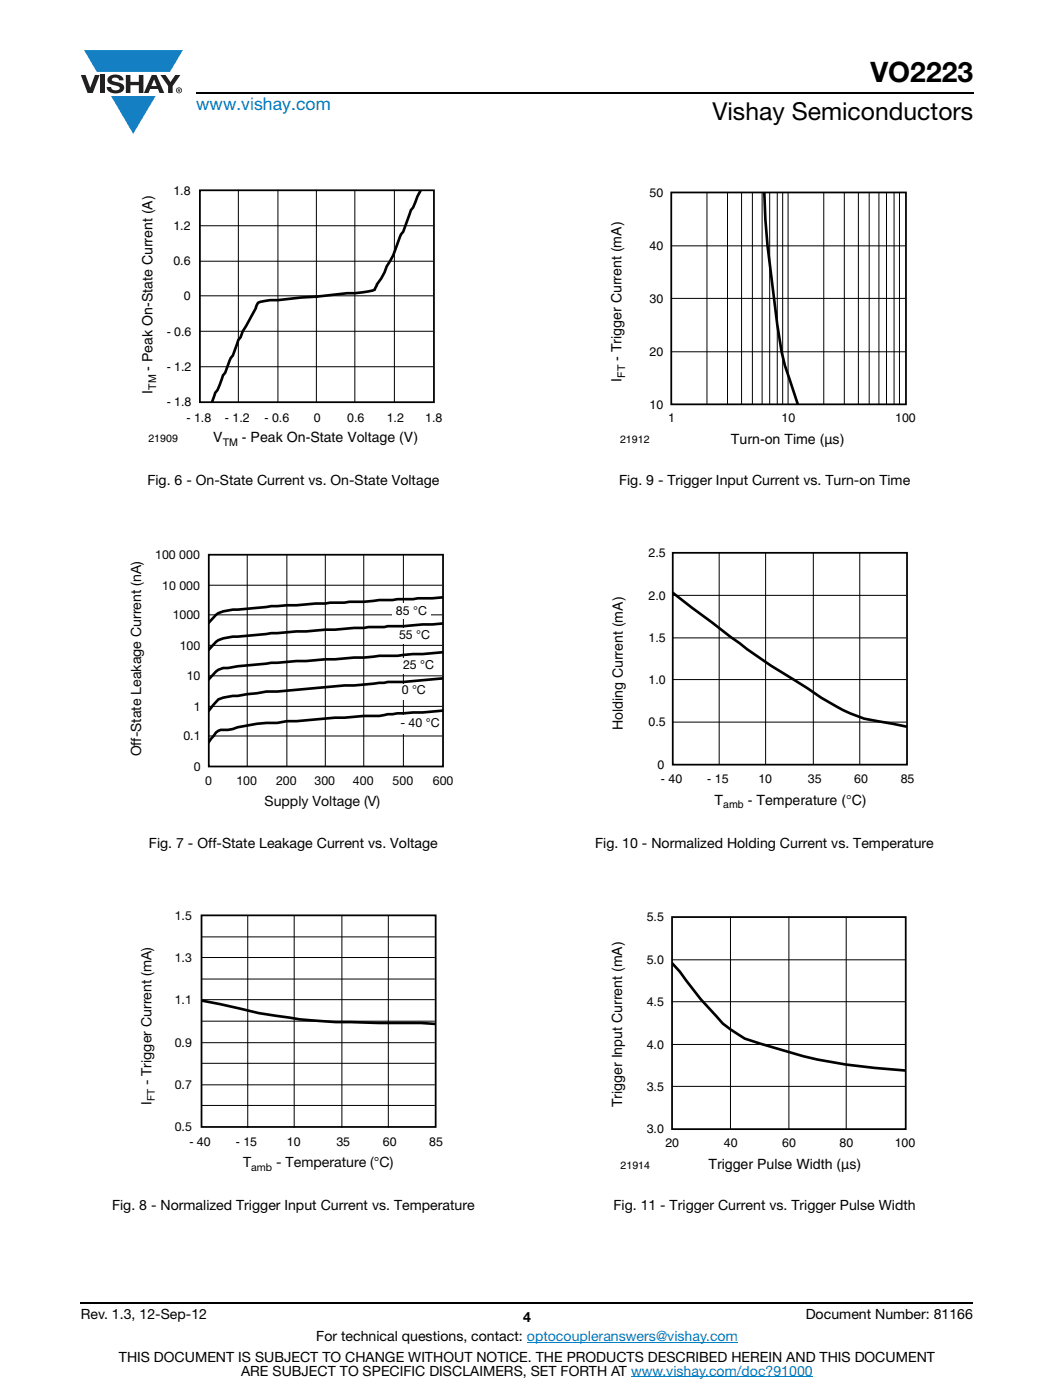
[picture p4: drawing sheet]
<svg xmlns="http://www.w3.org/2000/svg" width="210mm" height="279mm" viewBox="0 0 210 279" stroke-linecap="round" stroke-linejoin="round" font-family="sans-serif">
<g fill="#147fc3">
<path d="M16.8 10h19.7l-2.6 4.3h-1.1h-13.5z"/>
<path d="M22.2 19.2h8.9l-4.5 7.5z"/>
</g>
<g fill="#231f20">
<path d="M16.1 15h1l.9 2.5 .9-2.5h1l-1.4 3.6h-1z"/>
<path d="M20 15h.9v3.6h-.9z"/>
<path d="M21.8 15.3a2.1 2.1 0 0 1 2.7 .3l.1 .4h-.8a.79 .79 0 0 0-.7-.5 .79 .79 0 0 0-.8 .4l.2 .3 1 .2a1.08 1.08 0 0 1 1.3 1 1.08 1.08 0 0 1-1.1 1.2 1.73 1.73 0 0 1-2.4-1.2h.9a.96 .96 0 0 0 .8 .6 .96 .96 0 0 0 .9-.4 1.31 1.31 0 0 0-1.2-.6 1.03 1.03 0 0 1-1.1-.6 1.03 1.03 0 0 1 .2-1.1z"/>
<path d="M25.1 15h.9v1.3h1.7v-1.3h.9v3.6h-.9v-1.6h-1.7v1.6h-.9z"/>
<path d="M32 15h1l1 1.4 1-1.4h1l-1.6 2.2v1.4h-.9v-1.4z"/>
<path d="M30.7 15.9l.6 1.3h-1.1zM30.3 15l-1.6 3.6h.9l.4-.8h1.5l.3 .8h1l-1.6-3.6z"/>
<path d="M35.3 18a.46 .46 0 0 1 .9 0 .46 .46 0 0 1-.9 0zM35.1 18a.6 .6 0 0 0 1.2 0 .6 .6 0 0 0-1.2 0z"/>
<path d="M35.6 17.8h.2v.2h-.2zM35.5 17.7v.7h.1v-.3l.4 .3-.2-.3 .2-.2-.1-.2z"/>
</g>
<path d="M39.1 18.6h155M16.1 260h178" fill="none" stroke="#000" stroke-width=".36"/>
<path d="M105.1 267.9h42.1M125.9 274.8h36.3" fill="none" stroke="#007ec4" stroke-width=".2"/>
<path d="M28 36.7h60.2v52.9h-60.2z" fill="#fff"/>
<path d="M47.5 38v42.3M55.4 38v42.3M63.1 38v42.3M70.8 38v42.3M78.7 38v42.3M39.9 59h46.4M39.9 52.1h46.4M39.9 45.1h46.4M39.9 73.2h46.4M39.9 66.1h46.4" fill="none" stroke="#000" stroke-width=".2"/>
<path d="M83.9 38l-.6 1.2-.9 2.2-.4 .5-1.6 4.4a8.7 8.7 0 0 0-1.5 3.4l-.4 1.2-1.4 2.3a15.3 15.3 0 0 1-1.9 3.8l-.5 .8-2.4 .5-3.1 .2-13.8 1.4a10.5 10.5 0 0 0-3.9 .5l-.4 1.1-2.7 4.6-.4 1.2-.5 .5-1 3.1a8.7 8.7 0 0 0-1.6 3.5l-.4 .5a10.5 10.5 0 0 1-1.6 3.5l-.6 1.9" fill="none" stroke="#000" stroke-width=".53"/>
<path d="M39.9 38h46.7v42.3h-46.7z" fill="none" stroke="#000" stroke-width=".35"/>
<path d="M25.8 109.5h64.7v52h-64.7z" fill="#fff"/>
<path d="M41.6 116.8h46.5M49.3 110.7v42.3M57.2 110.7v42.3M64.9 110.7v42.3M72.6 110.7v42.3M80.5 110.7v42.3M41.6 134.9h46.5M41.6 128.8h46.5M41.6 122.7h46.5M41.6 146.9h46.5M41.6 141h46.5" fill="none" stroke="#000" stroke-width=".2"/>
<path d="M88.1 119.2l-1.9 .2h-2.9l-.9 .2h-3.1l-1 .2a26 26 0 0 0-5.7 .3l-6.7 .2-6.8 .5-5 .2-8.6 .8a4.2 4.2 0 0 0-2.9 1.4l-1 1.1M88.1 135.4l-3.8 .4a38.5 38.5 0 0 1-6.9 .3l-6.8 .7h-1.9l-13.4 1.2h-2.1l-7.7 1.1a3.6 3.6 0 0 0-2.9 1.5l-1 1.2M88.1 130.2l-3.8 .3h-1.9a30.3 30.3 0 0 1-6.7 .4l-3.1 .3h-2l-9.5 .7a111.2 111.2 0 0 0-15.6 1.4 2.95 2.95 0 0 0-2.9 1.2l-1 1.1M88.1 124.4l-3.8 .2a38.5 38.5 0 0 1-6.9 .4l-.8 .1h-3.1l-.9 .2a423.6 423.6 0 0 0-27.1 1.9 4.6 4.6 0 0 0-3.9 2.5M88.1 141.8l-3.8 .4-6.9 .3a11.9 11.9 0 0 1-4.8 .4l-13.5 1h-1.9l-1.9 .4a36.6 36.6 0 0 0-9.8 1.4h-1.5l-.4 .1-.5 .4-1.5 1.9" fill="none" stroke="#000" stroke-width=".53"/>
<path d="M41.6 110.7h46.8v42.3h-46.8z" fill="none" stroke="#000" stroke-width=".35"/>
<g fill="#fff">
<path d="M78.8 142.8h9.4v3.6h-9.4z"/>
<path d="M78.3 120.4h7.6v3h-7.6z"/>
<path d="M78.9 125.5h7.6v3h-7.6z"/>
<path d="M79.7 131.4h7.6v3h-7.6z"/>
<path d="M79.4 136.5h7.6v3h-7.6z"/>
<path d="M27.9 181.5h60.5v52.7h-60.5z"/>
</g>
<g fill="none" stroke="#000" stroke-width=".2">
<path d="M40.2 199.5h46.4M40.2 195.4h46.4M40.2 191.1h46.4M40.2 187h46.4M49.4 182.7v42.3M58.7 182.7v42.3M68.2 182.7v42.3M77.5 182.7v42.3M40.2 216.5h46.4M40.2 212.2h46.4M40.2 208.1h46.4M40.2 203.8h46.4"/>
<path d="M40.2 220.6h46.4"/>
</g>
<path d="M40.2 199.7l3.7 .7a121.8 121.8 0 0 0 23.1 3.6l17 .2 2.6 .1" fill="none" stroke="#000" stroke-width=".53"/>
<path d="M40.2 182.7h46.7v42.2h-46.7z" fill="none" stroke="#000" stroke-width=".35"/>
<path d="M121.6 37.1h61.1v52.1h-61.1z" fill="#fff"/>
<g fill="none" stroke="#000" stroke-width=".2">
<path d="M141 38.4v42.3M145.1 38.4v42.3M147.9 38.4v42.3M150.1 38.4v42.3M152 38.4v42.3M153.5 38.4v42.3M155.1 38.4v42.3M156.1 38.4v42.3M157.2 38.4v42.3M164.3 38.4v42.3M168.4 38.4v42.3M171.2 38.4v42.3"/>
<path d="M173.4 38.4v42.3M175.3 38.4v42.3M176.8 38.4v42.3M178.4 38.4v42.3M179.4 38.4v42.3M133.9 59.6h46.6M133.9 49.1h46.6M133.9 70.2h46.6"/>
</g>
<path d="M152.5 38.4a171 171 0 0 0 1.9 21.2 109.6 109.6 0 0 0 2.2 13.3l2.6 7.8" fill="none" stroke="#000" stroke-width=".53"/>
<path d="M133.9 38.4h46.8v42.3h-46.8z" fill="none" stroke="#000" stroke-width=".35"/>
<path d="M121.8 109.1h60.6v52.9h-60.6z" fill="#fff"/>
<path d="M134.2 118.8h46.5M143.5 110.3v42.3M152.7 110.3v42.3M162.2 110.3v42.3M171.5 110.3v42.3M134.2 135.6h46.5M134.2 127.3h46.5M134.2 144.1h46.5" fill="none" stroke="#000" stroke-width=".2"/>
<path d="M134.2 118.3l7.8 5.9a156.2 156.2 0 0 0 19.1 13.2 43.4 43.4 0 0 0 11.3 6l8.3 1.6" fill="none" stroke="#000" stroke-width=".53"/>
<path d="M134.2 110.3h46.7v42.3h-46.7z" fill="none" stroke="#000" stroke-width=".35"/>
<path d="M121.7 181.7h60.9v52.3h-60.9z" fill="#fff"/>
<path d="M134.1 199.9h46.4M134.1 191.6h46.4M145.7 183v42.3M157.4 183v42.3M168.8 183v42.3M134.1 216.8h46.4M134.1 208.4h46.4" fill="none" stroke="#000" stroke-width=".2"/>
<path d="M134.1 192.2l1.5 1.7a76.1 76.1 0 0 0 8.6 10.4l4.4 3 3.1 1a95.9 95.9 0 0 0 22.8 4.8l6 .5" fill="none" stroke="#000" stroke-width=".53"/>
<path d="M134.1 183h46.6v42.3h-46.6z" fill="none" stroke="#000" stroke-width=".35"/>
<text font-size="5.6" x="173.6" y="16.4">VO2223</text>
<text font-size="4.9" x="142.1" y="24">Vishay Semiconductors</text>
<text font-size="3.5" fill="#007ec4" x="39.1" y="21.9">www.vishay.com</text>
<g font-size="2.8" fill="#050504">
<text x="30.4" y="74" transform="rotate(-90 30.4 74)">- Peak On-State Current (A)</text>
<text x="124" y="76.2" transform="rotate(-90 124 76.2)">I</text>
<text x="124" y="72" transform="rotate(-90 124 72)">- Trigger Current (mA)</text>
<text x="30.4" y="78.6" transform="rotate(-90 30.4 78.6)">I</text>
<text x="42.5" y="88.3">V</text>
<text x="48.3" y="88.3">- Peak On-State Voltage (V)</text>
<text x="145.8" y="88.6">Turn-on Time (µs)</text>
<text x="124.3" y="145.8" transform="rotate(-90 124.3 145.8)">Holding Current (mA)</text>
<text x="28.1" y="151" transform="rotate(-90 28.1 151)">Off-State Leakage Current (nA)</text>
<text x="52.8" y="160.9">Supply Voltage (V)</text>
<text x="142.5" y="160.6">T</text>
<text x="149.2" y="160.6">- Temperature (°C)</text>
<text x="30.2" y="220.5" transform="rotate(-90 30.2 220.5)">I</text>
<text x="30.2" y="216.6" transform="rotate(-90 30.2 216.6)">- Trigger Current (mA)</text>
<text x="124.1" y="221" transform="rotate(-90 124.1 221)">Trigger Input Current (mA)</text>
<text x="48.5" y="232.9">T</text>
<text x="55.1" y="232.9">- Temperature (°C)</text>
<text x="141.3" y="233.4">Trigger Pulse Width (µs)</text>
</g>
<g font-size="2.8">
<text x="29.4" y="96.8">Fig. 6 - On-State Current vs. On-State Voltage</text>
<text x="123.5" y="96.8">Fig. 9 - Trigger Input Current vs. Turn-on Time</text>
<text x="29.7" y="169.2">Fig. 7 - Off-State Leakage Current vs. Voltage</text>
<text x="118.7" y="169.2">Fig. 10 - Normalized Holding Current vs. Temperature</text>
<text x="22.3" y="241.5">Fig. 8 - Normalized Trigger Input Current vs. Temperature</text>
<text x="122.4" y="241.5">Fig. 11 - Trigger Current vs. Trigger Pulse Width</text>
<text x="16.1" y="263.3">Rev. 1.3, 12-Sep-12</text>
<text x="104.3" y="263.8">4</text>
<text x="160.7" y="263.3">Document Number: 81166</text>
<text x="63.1" y="267.7">For technical questions, contact: optocoupleranswers@vishay.com</text>
<text x="23.7" y="271.7">THIS DOCUMENT IS SUBJECT TO CHANGE WITHOUT NOTICE. THE PRODUCTS DESCRIBED HEREIN AND THIS DOCUMENT</text>
<text x="48.1" y="274.6">ARE SUBJECT TO SPECIFIC DISCLAIMERS, SET FORTH AT www.vishay.com/doc?91000</text>
</g>
<g font-size="2.5" fill="#050504">
<text x="34.6" y="38.8">1.8</text>
<text x="129.6" y="39.2">50</text>
<text x="34.6" y="45.9">1.2</text>
<text x="34.6" y="53">0.6</text>
<text x="129.6" y="49.9">40</text>
<text x="36.6" y="59.9">0</text>
<text x="129.6" y="60.4">30</text>
<text x="33.3" y="67">- 0.6</text>
<text x="129.6" y="71">20</text>
<text x="33.3" y="74">- 1.2</text>
<text x="33.3" y="81.1">- 1.8</text>
<text x="129.6" y="81.5">10</text>
<text x="37.2" y="84.2">- 1.8</text>
<text x="44.9" y="84.2">- 1.2</text>
<text x="52.8" y="84.2">- 0.6</text>
<text x="62.6" y="84.2">0</text>
<text x="69.2" y="84.2">0.6</text>
<text x="77.1" y="84.2">1.2</text>
<text x="84.8" y="84.2">1.8</text>
<text x="133.3" y="84.2">1</text>
<text x="155.9" y="84.2">10</text>
<text x="178.6" y="84.2">100</text>
<text x="31" y="111.6">100 000</text>
<text x="129.4" y="111.2">2.5</text>
<text x="32.4" y="117.7">10 000</text>
<text x="129.4" y="119.7">2.0</text>
<text x="34.4" y="123.6">1000</text>
<text x="35.8" y="129.7">100</text>
<text x="129.4" y="128.2">1.5</text>
<text x="37.2" y="135.7">10</text>
<text x="129.4" y="136.5">1.0</text>
<text x="38.6" y="141.8">1</text>
<text x="36.6" y="147.7">0.1</text>
<text x="129.4" y="145">0.5</text>
<text x="38.6" y="153.8">0</text>
<text x="131.1" y="153.5">0</text>
<text x="40.9" y="156.6">0</text>
<text x="47.2" y="156.6">100</text>
<text x="55.1" y="156.6">200</text>
<text x="62.7" y="156.6">300</text>
<text x="70.4" y="156.6">400</text>
<text x="78.3" y="156.6">500</text>
<text x="86.3" y="156.6">600</text>
<text x="131.8" y="156.3">- 40</text>
<text x="141.1" y="156.3">- 15</text>
<text x="151.3" y="156.3">10</text>
<text x="161.2" y="156.3">35</text>
<text x="170.4" y="156.3">60</text>
<text x="179.7" y="156.3">85</text>
<text x="34.8" y="183.6">1.5</text>
<text x="129" y="183.8">5.5</text>
<text x="34.8" y="192">1.3</text>
<text x="129" y="192.4">5.0</text>
<text x="34.8" y="200.4">1.1</text>
<text x="129" y="200.7">4.5</text>
<text x="34.8" y="209">0.9</text>
<text x="129" y="209.3">4.0</text>
<text x="34.8" y="217.4">0.7</text>
<text x="129" y="217.6">3.5</text>
<text x="34.8" y="225.8">0.5</text>
<text x="129" y="226.2">3.0</text>
<text x="37.8" y="228.7">- 40</text>
<text x="47.1" y="228.7">- 15</text>
<text x="57.2" y="228.7">10</text>
<text x="67.1" y="228.7">35</text>
<text x="76.4" y="228.7">60</text>
<text x="85.6" y="228.7">85</text>
<text x="132.7" y="228.8">20</text>
<text x="144.4" y="228.8">40</text>
<text x="156.1" y="228.8">60</text>
<text x="167.5" y="228.8">80</text>
<text x="178.5" y="228.8">100</text>
</g>
<g font-size="2.5">
<text x="79" y="122.8">85 °C</text>
<text x="79.6" y="127.6">55 °C</text>
<text x="80.4" y="133.5">25 °C</text>
<text x="80.1" y="138.6">0 °C</text>
<text x="79.9" y="145.1">- 40 °C</text>
</g>
<g font-size="2.1" fill="#050504">
<text x="31.1" y="77.8" transform="rotate(-90 31.1 77.8)">TM</text>
<text x="124.7" y="75.4" transform="rotate(-90 124.7 75.4)">FT</text>
<text x="44.4" y="89">TM</text>
<text x="144.3" y="161.3">amb</text>
<text x="30.9" y="219.8" transform="rotate(-90 30.9 219.8)">FT</text>
<text x="50.1" y="233.6">amb</text>
</g>
<g font-size="2.1">
<text x="29.6" y="88.2">21909</text>
<text x="123.7" y="88.5">21912</text>
<text x="123.8" y="233.2">21914</text>
</g>
</svg>
